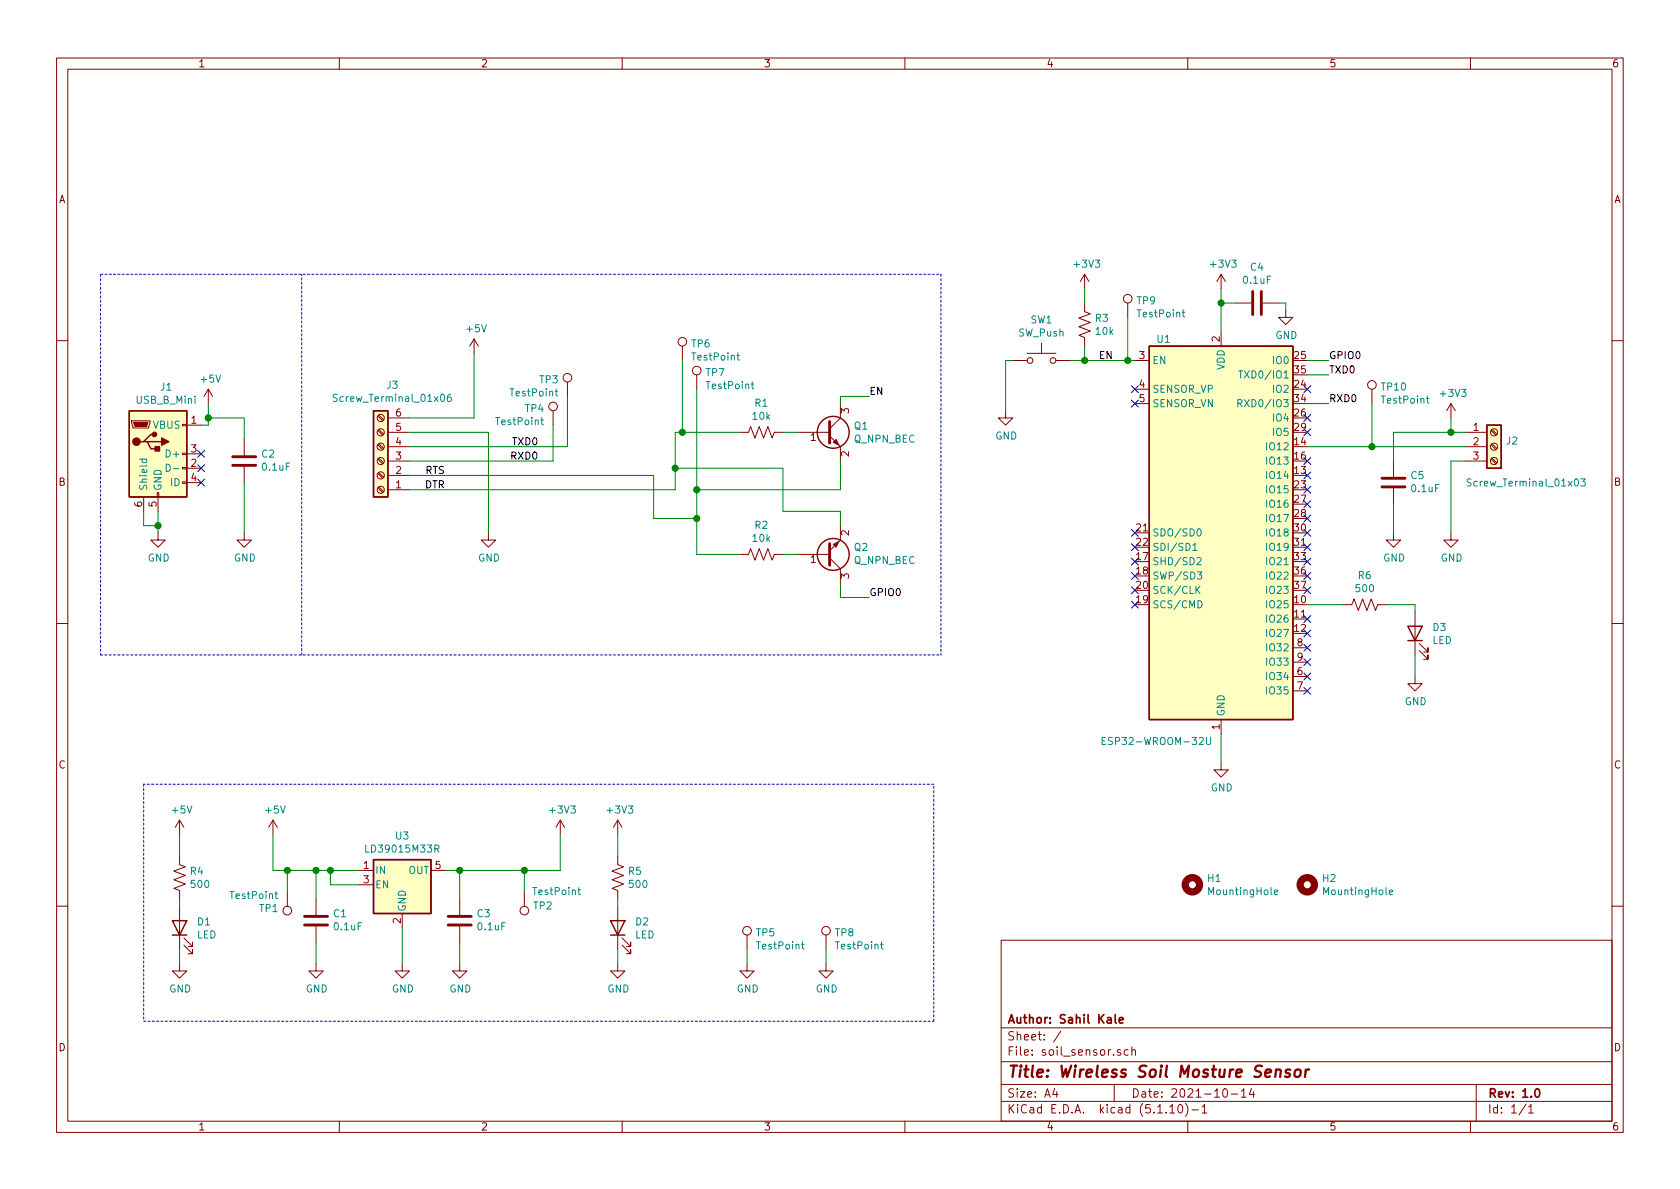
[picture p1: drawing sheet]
EESchema Schematic File Version 4
EELAYER 30 0
EELAYER END
$Descr A4 11693 8268
encoding utf-8
Sheet 1 1
Title "Wireless Soil Mosture Sensor"
Date "2021-10-14"
Rev "1.0"
Comp "Author: Sahil Kale"
Comment1 ""
Comment2 ""
Comment3 ""
Comment4 ""
$EndDescr
NoConn ~ 1400 3350
$Comp
L power:GND #PWR0102
U 1 1
P 1100 3700
F 0 "#PWR0102" H 1100 3450 50  0001 C CNN
F 1 "GND" H 1105 3527 50  0000 C CNN
F 2 "" H 1100 3700 50  0001 C CNN
F 3 "" H 1100 3700 50  0001 C CNN
	1    1100 3700
	1    0    0    -1  
$EndComp
Wire Wire Line
	1100 3550 1100 3650
Wire Wire Line
	1000 3550 1000 3650
Wire Wire Line
	1000 3650 1100 3650
Connection ~ 1100 3650
Wire Wire Line
	1100 3650 1100 3700
$Comp
L power:+5V #PWR0103
U 1 1
P 1450 2800
F 0 "#PWR0103" H 1450 2650 50  0001 C CNN
F 1 "+5V" H 1465 2973 50  0000 C CNN
F 2 "" H 1450 2800 50  0001 C CNN
F 3 "" H 1450 2800 50  0001 C CNN
	1    1450 2800
	1    0    0    -1  
$EndComp
Wire Wire Line
	1450 2800 1450 2900
Wire Wire Line
	1450 2950 1400 2950
$Comp
L power:GND #PWR0104
U 1 1
P 2800 6700
F 0 "#PWR0104" H 2800 6450 50  0001 C CNN
F 1 "GND" H 2805 6527 50  0000 C CNN
F 2 "" H 2800 6700 50  0001 C CNN
F 3 "" H 2800 6700 50  0001 C CNN
	1    2800 6700
	1    0    0    -1  
$EndComp
Wire Wire Line
	2800 6450 2800 6700
Connection ~ 2300 6050
Wire Wire Line
	2300 6150 2500 6150
Wire Wire Line
	2300 6050 2300 6150
Wire Wire Line
	2500 6050 2300 6050
Wire Wire Line
	2200 6250 2200 6050
Connection ~ 2200 6050
Wire Wire Line
	2200 6050 2300 6050
$Comp
L power:GND #PWR0116
U 1 1
P 2200 6700
F 0 "#PWR0116" H 2200 6450 50  0001 C CNN
F 1 "GND" H 2205 6527 50  0000 C CNN
F 2 "" H 2200 6700 50  0001 C CNN
F 3 "" H 2200 6700 50  0001 C CNN
	1    2200 6700
	1    0    0    -1  
$EndComp
Wire Wire Line
	2200 6550 2200 6700
Wire Wire Line
	3200 6250 3200 6050
$Comp
L power:GND #PWR0117
U 1 1
P 3200 6700
F 0 "#PWR0117" H 3200 6450 50  0001 C CNN
F 1 "GND" H 3205 6527 50  0000 C CNN
F 2 "" H 3200 6700 50  0001 C CNN
F 3 "" H 3200 6700 50  0001 C CNN
	1    3200 6700
	1    0    0    -1  
$EndComp
Wire Wire Line
	3200 6550 3200 6700
Wire Wire Line
	9700 3500 9700 3700
$Comp
L power:GND #PWR0121
U 1 1
P 9700 3700
F 0 "#PWR0121" H 9700 3450 50  0001 C CNN
F 1 "GND" H 9705 3527 50  0000 C CNN
F 2 "" H 9700 3700 50  0001 C CNN
F 3 "" H 9700 3700 50  0001 C CNN
	1    9700 3700
	1    0    0    -1  
$EndComp
Connection ~ 10100 3000
Wire Wire Line
	9700 3000 9700 3200
Wire Wire Line
	10100 3000 9700 3000
Wire Wire Line
	10100 3200 10100 3700
Wire Wire Line
	10200 3200 10100 3200
$Comp
L power:GND #PWR0120
U 1 1
P 10100 3700
F 0 "#PWR0120" H 10100 3450 50  0001 C CNN
F 1 "GND" H 10105 3527 50  0000 C CNN
F 2 "" H 10100 3700 50  0001 C CNN
F 3 "" H 10100 3700 50  0001 C CNN
	1    10100 3700
	1    0    0    -1  
$EndComp
Wire Wire Line
	9100 3100 9550 3100
Wire Wire Line
	10100 3000 10200 3000
Wire Wire Line
	10100 2900 10100 3000
$Comp
L power:+3V3 #PWR0119
U 1 1
P 10100 2900
F 0 "#PWR0119" H 10100 2750 50  0001 C CNN
F 1 "+3V3" H 10115 3073 50  0000 C CNN
F 2 "" H 10100 2900 50  0001 C CNN
F 3 "" H 10100 2900 50  0001 C CNN
	1    10100 2900
	1    0    0    -1  
$EndComp
NoConn ~ 9100 3200
NoConn ~ 9100 4600
NoConn ~ 9100 4500
Wire Wire Line
	8500 5100 8500 5300
Wire Wire Line
	8950 2100 8900 2100
Wire Wire Line
	8950 2150 8950 2100
$Comp
L power:GND #PWR0115
U 1 1
P 8950 2150
F 0 "#PWR0115" H 8950 1900 50  0001 C CNN
F 1 "GND" H 8955 1977 50  0000 C CNN
F 2 "" H 8950 2150 50  0001 C CNN
F 3 "" H 8950 2150 50  0001 C CNN
	1    8950 2150
	1    0    0    -1  
$EndComp
Wire Wire Line
	8500 2100 8500 2300
Connection ~ 8500 2100
Wire Wire Line
	8500 2100 8600 2100
NoConn ~ 9100 4800
NoConn ~ 9100 4700
NoConn ~ 9100 4400
NoConn ~ 9100 4300
NoConn ~ 9100 4100
NoConn ~ 9100 4000
NoConn ~ 9100 3900
NoConn ~ 9100 3800
NoConn ~ 9100 3700
NoConn ~ 9100 3600
NoConn ~ 9100 3500
NoConn ~ 9100 3400
NoConn ~ 9100 3300
NoConn ~ 9100 3000
NoConn ~ 9100 2900
NoConn ~ 9100 2700
$Comp
L power:GND #PWR0114
U 1 1
P 8500 5300
F 0 "#PWR0114" H 8500 5050 50  0001 C CNN
F 1 "GND" H 8505 5127 50  0000 C CNN
F 2 "" H 8500 5300 50  0001 C CNN
F 3 "" H 8500 5300 50  0001 C CNN
	1    8500 5300
	1    0    0    -1  
$EndComp
Text Label 9250 2500 0    50   ~ 0
GPIO0
Wire Wire Line
	9100 2500 9250 2500
Text Label 9250 2600 0    50   ~ 0
TXD0
Wire Wire Line
	9100 2600 9250 2600
Text Label 9250 2800 0    50   ~ 0
RXD0
Wire Wire Line
	9100 2800 9250 2800
NoConn ~ 7900 2700
NoConn ~ 7900 2800
$Comp
L power:+3V3 #PWR0113
U 1 1
P 8500 2000
F 0 "#PWR0113" H 8500 1850 50  0001 C CNN
F 1 "+3V3" H 8515 2173 50  0000 C CNN
F 2 "" H 8500 2000 50  0001 C CNN
F 3 "" H 8500 2000 50  0001 C CNN
	1    8500 2000
	1    0    0    -1  
$EndComp
Wire Wire Line
	8500 2000 8500 2100
$Comp
L power:+3V3 #PWR0112
U 1 1
P 7550 2000
F 0 "#PWR0112" H 7550 1850 50  0001 C CNN
F 1 "+3V3" H 7565 2173 50  0000 C CNN
F 2 "" H 7550 2000 50  0001 C CNN
F 3 "" H 7550 2000 50  0001 C CNN
	1    7550 2000
	1    0    0    -1  
$EndComp
Wire Wire Line
	7900 2500 7850 2500
Wire Wire Line
	7550 2500 7550 2400
Wire Wire Line
	7550 2000 7550 2100
$Comp
L power:GND #PWR0111
U 1 1
P 7000 2850
F 0 "#PWR0111" H 7000 2600 50  0001 C CNN
F 1 "GND" H 7005 2677 50  0000 C CNN
F 2 "" H 7000 2850 50  0001 C CNN
F 3 "" H 7000 2850 50  0001 C CNN
	1    7000 2850
	1    0    0    -1  
$EndComp
Wire Wire Line
	7000 2500 7000 2850
Connection ~ 7550 2500
NoConn ~ 7900 3700
NoConn ~ 7900 3800
NoConn ~ 7900 3900
NoConn ~ 7900 4100
NoConn ~ 7900 4000
NoConn ~ 7900 4200
Wire Wire Line
	7550 2500 7450 2500
Text Label 3750 3200 2    50   ~ 0
RXD0
Wire Wire Line
	3850 2950 3850 3200
Wire Wire Line
	7850 2200 7850 2500
Connection ~ 7850 2500
Wire Wire Line
	7850 2500 7550 2500
Wire Wire Line
	9550 2800 9550 3100
Connection ~ 9550 3100
Wire Wire Line
	9550 3100 10200 3100
$Comp
L power:GND #PWR0122
U 1 1
P 5200 6700
F 0 "#PWR0122" H 5200 6450 50  0001 C CNN
F 1 "GND" H 5205 6527 50  0000 C CNN
F 2 "" H 5200 6700 50  0001 C CNN
F 3 "" H 5200 6700 50  0001 C CNN
	1    5200 6700
	1    0    0    -1  
$EndComp
Wire Wire Line
	5200 6600 5200 6700
$Comp
L power:GND #PWR0123
U 1 1
P 5750 6700
F 0 "#PWR0123" H 5750 6450 50  0001 C CNN
F 1 "GND" H 5755 6527 50  0000 C CNN
F 2 "" H 5750 6700 50  0001 C CNN
F 3 "" H 5750 6700 50  0001 C CNN
	1    5750 6700
	1    0    0    -1  
$EndComp
Wire Wire Line
	5750 6600 5750 6700
$Comp
L power:GND #PWR0124
U 1 1
P 4300 6700
F 0 "#PWR0124" H 4300 6450 50  0001 C CNN
F 1 "GND" H 4305 6527 50  0000 C CNN
F 2 "" H 4300 6700 50  0001 C CNN
F 3 "" H 4300 6700 50  0001 C CNN
	1    4300 6700
	1    0    0    -1  
$EndComp
Wire Wire Line
	4300 6600 4300 6700
Wire Wire Line
	4300 6250 4300 6300
$Comp
L power:+3V3 #PWR0125
U 1 1
P 4300 5800
F 0 "#PWR0125" H 4300 5650 50  0001 C CNN
F 1 "+3V3" H 4315 5973 50  0000 C CNN
F 2 "" H 4300 5800 50  0001 C CNN
F 3 "" H 4300 5800 50  0001 C CNN
	1    4300 5800
	1    0    0    -1  
$EndComp
Wire Wire Line
	4300 5800 4300 5950
$Comp
L power:+5V #PWR0126
U 1 1
P 1250 5800
F 0 "#PWR0126" H 1250 5650 50  0001 C CNN
F 1 "+5V" H 1265 5973 50  0000 C CNN
F 2 "" H 1250 5800 50  0001 C CNN
F 3 "" H 1250 5800 50  0001 C CNN
	1    1250 5800
	1    0    0    -1  
$EndComp
Wire Wire Line
	1250 5800 1250 5950
Wire Wire Line
	1250 6250 1250 6300
Wire Wire Line
	1250 6600 1250 6700
$Comp
L power:GND #PWR0127
U 1 1
P 1250 6700
F 0 "#PWR0127" H 1250 6450 50  0001 C CNN
F 1 "GND" H 1255 6527 50  0000 C CNN
F 2 "" H 1250 6700 50  0001 C CNN
F 3 "" H 1250 6700 50  0001 C CNN
	1    1250 6700
	1    0    0    -1  
$EndComp
$Comp
L power:+5V #PWR0106
U 1 1
P 1900 5800
F 0 "#PWR0106" H 1900 5650 50  0001 C CNN
F 1 "+5V" H 1915 5973 50  0000 C CNN
F 2 "" H 1900 5800 50  0001 C CNN
F 3 "" H 1900 5800 50  0001 C CNN
	1    1900 5800
	1    0    0    -1  
$EndComp
Wire Wire Line
	1900 5800 1900 6050
Wire Wire Line
	2000 6200 2000 6050
Wire Wire Line
	1900 6050 2000 6050
Connection ~ 2000 6050
Wire Wire Line
	2000 6050 2200 6050
Wire Wire Line
	3100 6050 3200 6050
Connection ~ 3200 6050
Wire Wire Line
	3900 5800 3900 6050
$Comp
L power:+3V3 #PWR0105
U 1 1
P 3900 5800
F 0 "#PWR0105" H 3900 5650 50  0001 C CNN
F 1 "+3V3" H 3915 5973 50  0000 C CNN
F 2 "" H 3900 5800 50  0001 C CNN
F 3 "" H 3900 5800 50  0001 C CNN
	1    3900 5800
	1    0    0    -1  
$EndComp
Wire Wire Line
	3650 6200 3650 6050
Wire Wire Line
	3200 6050 3650 6050
Wire Wire Line
	3900 6050 3650 6050
Connection ~ 3650 6050
Wire Wire Line
	9100 4200 9350 4200
Wire Wire Line
	9650 4200 9850 4200
Wire Wire Line
	9850 4200 9850 4250
$Comp
L power:GND #PWR0128
U 1 1
P 9850 4700
F 0 "#PWR0128" H 9850 4450 50  0001 C CNN
F 1 "GND" H 9855 4527 50  0000 C CNN
F 2 "" H 9850 4700 50  0001 C CNN
F 3 "" H 9850 4700 50  0001 C CNN
	1    9850 4700
	1    0    0    -1  
$EndComp
Wire Wire Line
	9850 4550 9850 4700
Wire Wire Line
	7050 2500 7000 2500
NoConn ~ 1400 3150
NoConn ~ 1400 3250
Wire Wire Line
	3950 2750 3950 3100
$Comp
L power:+5V #PWR0101
U 1 1
P 3300 2450
F 0 "#PWR0101" H 3300 2300 50  0001 C CNN
F 1 "+5V" H 3315 2623 50  0000 C CNN
F 2 "" H 3300 2450 50  0001 C CNN
F 3 "" H 3300 2450 50  0001 C CNN
	1    3300 2450
	1    0    0    -1  
$EndComp
Wire Wire Line
	2850 3100 3950 3100
Wire Wire Line
	2850 3200 3850 3200
Text Label 3100 3400 2    50   ~ 0
DTR
Wire Wire Line
	3300 2900 2850 2900
Wire Wire Line
	3300 2450 3300 2900
$Comp
L power:GND #PWR0107
U 1 1
P 3400 3700
F 0 "#PWR0107" H 3400 3450 50  0001 C CNN
F 1 "GND" H 3405 3527 50  0000 C CNN
F 2 "" H 3400 3700 50  0001 C CNN
F 3 "" H 3400 3700 50  0001 C CNN
	1    3400 3700
	1    0    0    -1  
$EndComp
Wire Wire Line
	2850 3000 3400 3000
Wire Wire Line
	3400 3000 3400 3700
Wire Wire Line
	2850 3400 4700 3400
Wire Wire Line
	4700 3250 4700 3400
Wire Wire Line
	4550 3300 4550 3600
Wire Wire Line
	2850 3300 4550 3300
Wire Wire Line
	5550 3000 5450 3000
Wire Wire Line
	5850 2750 5850 2800
Wire Wire Line
	5850 3200 5850 3400
Wire Wire Line
	5850 4050 5850 4150
Wire Wire Line
	4850 3600 4850 3850
Connection ~ 4850 3600
Wire Wire Line
	4550 3600 4850 3600
Wire Wire Line
	4850 3850 5150 3850
Wire Wire Line
	4850 3400 4850 3600
Wire Wire Line
	5850 3400 4850 3400
Wire Wire Line
	4700 3250 4700 3000
Connection ~ 4700 3250
Wire Wire Line
	5450 3250 4700 3250
Wire Wire Line
	5450 3550 5450 3250
Wire Wire Line
	5850 3550 5450 3550
Wire Wire Line
	5850 3650 5850 3550
Wire Wire Line
	5550 3850 5450 3850
Wire Wire Line
	5850 4150 6050 4150
Text Label 6050 4150 0    50   ~ 0
GPIO0
Wire Wire Line
	6050 2750 5850 2750
Text Label 6050 2750 0    50   ~ 0
EN
Wire Wire Line
	1450 2900 1700 2900
Wire Wire Line
	1700 2900 1700 3050
Connection ~ 1450 2900
Wire Wire Line
	1450 2900 1450 2950
$Comp
L power:GND #PWR0108
U 1 1
P 1700 3700
F 0 "#PWR0108" H 1700 3450 50  0001 C CNN
F 1 "GND" H 1705 3527 50  0000 C CNN
F 2 "" H 1700 3700 50  0001 C CNN
F 3 "" H 1700 3700 50  0001 C CNN
	1    1700 3700
	1    0    0    -1  
$EndComp
Wire Wire Line
	1700 3350 1700 3700
Wire Notes Line
	6550 1900 6550 4550
Wire Notes Line
	2100 4550 2100 1900
Wire Notes Line
	700  1900 700  4550
Wire Notes Line
	700  1900 6550 1900
Wire Notes Line
	700  4550 6550 4550
Wire Notes Line
	1000 5450 1000 7100
Wire Notes Line
	1000 7100 6500 7100
Wire Notes Line
	6500 7100 6500 5450
Wire Notes Line
	6500 5450 1000 5450
Text Label 3750 3100 2    50   ~ 0
TXD0
Text Label 7750 2500 2    50   ~ 0
EN
Text Label 3100 3300 2    50   ~ 0
RTS
Connection ~ 4850 3400
Wire Wire Line
	4850 2700 4850 3400
Wire Wire Line
	4750 3000 5150 3000
Wire Wire Line
	4700 3000 4750 3000
Connection ~ 4750 3000
Wire Wire Line
	4750 2500 4750 3000
$Comp
L Connector:TestPoint TP6
U 1 1
P 4750 2500
F 0 "TP6" H 4808 2618 50  0000 L CNN
F 1 "TestPoint" H 4808 2527 50  0000 L CNN
F 2 "TestPoint:TestPoint_Pad_D1.0mm" H 4950 2500 50  0001 C CNN
F 3 "~" H 4950 2500 50  0001 C CNN
	1    4750 2500
	1    0    0    -1  
$EndComp
$Comp
L Connector:TestPoint TP7
U 1 1
P 4850 2700
F 0 "TP7" H 4908 2818 50  0000 L CNN
F 1 "TestPoint" H 4908 2727 50  0000 L CNN
F 2 "TestPoint:TestPoint_Pad_D1.0mm" H 5050 2700 50  0001 C CNN
F 3 "~" H 5050 2700 50  0001 C CNN
	1    4850 2700
	1    0    0    -1  
$EndComp
$Comp
L Connector:USB_B_Mini J1
U 1 1
P 1100 3150
F 0 "J1" H 1157 3617 50  0000 C CNN
F 1 "USB_B_Mini" H 1157 3526 50  0000 C CNN
F 2 "Connector_USB:USB_Micro-B_Molex_47346-0001" H 1250 3100 50  0001 C CNN
F 3 "~" H 1250 3100 50  0001 C CNN
F 4 "WM17141CT-ND" H 1100 3150 50  0001 C CNN "Digikey"
	1    1100 3150
	1    0    0    -1  
$EndComp
$Comp
L Regulator_Linear:LD39015M33R U3
U 1 1
P 2800 6150
F 0 "U3" H 2800 6492 50  0000 C CNN
F 1 "LD39015M33R" H 2800 6401 50  0000 C CNN
F 2 "Package_TO_SOT_SMD:SOT-23-5" H 2800 6475 50  0001 C CIN
F 3 "http://www.st.com/resource/en/datasheet/ld39015.pdf" H 2800 6150 50  0001 C CNN
F 4 "497-6979-1-ND" H 2800 6150 50  0001 C CNN "Digikey"
	1    2800 6150
	1    0    0    -1  
$EndComp
$Comp
L Device:C C1
U 1 1
P 2200 6400
F 0 "C1" H 2085 6354 50  0000 R CNN
F 1 "0.1uF" H 2085 6445 50  0000 R CNN
F 2 "Capacitor_SMD:C_0603_1608Metric_Pad1.08x0.95mm_HandSolder" H 2238 6250 50  0001 C CNN
F 3 "~" H 2200 6400 50  0001 C CNN
F 4 "311-1824-1-ND" H 2200 6400 50  0001 C CNN "Digikey"
	1    2200 6400
	-1   0    0    1   
$EndComp
$Comp
L Device:C C3
U 1 1
P 3200 6400
F 0 "C3" H 3085 6354 50  0000 R CNN
F 1 "0.1uF" H 3085 6445 50  0000 R CNN
F 2 "Capacitor_SMD:C_0603_1608Metric_Pad1.08x0.95mm_HandSolder" H 3238 6250 50  0001 C CNN
F 3 "~" H 3200 6400 50  0001 C CNN
F 4 "311-1824-1-ND" H 3200 6400 50  0001 C CNN "Digikey"
	1    3200 6400
	-1   0    0    1   
$EndComp
$Comp
L Device:C C5
U 1 1
P 9700 3350
F 0 "C5" H 9585 3304 50  0000 R CNN
F 1 "0.1uF" H 9585 3395 50  0000 R CNN
F 2 "Capacitor_SMD:C_0603_1608Metric_Pad1.08x0.95mm_HandSolder" H 9738 3200 50  0001 C CNN
F 3 "~" H 9700 3350 50  0001 C CNN
F 4 "311-1824-1-ND" H 9700 3350 50  0001 C CNN "Digikey"
	1    9700 3350
	-1   0    0    1   
$EndComp
$Comp
L Device:C C4
U 1 1
P 8750 2100
F 0 "C4" V 8498 2100 50  0000 C CNN
F 1 "0.1uF" V 8589 2100 50  0000 C CNN
F 2 "Capacitor_SMD:C_0603_1608Metric_Pad1.08x0.95mm_HandSolder" H 8788 1950 50  0001 C CNN
F 3 "~" H 8750 2100 50  0001 C CNN
F 4 "311-1824-1-ND" H 8750 2100 50  0001 C CNN "Digikey"
	1    8750 2100
	0    1    1    0   
$EndComp
$Comp
L RF_Module:ESP32-WROOM-32U U1
U 1 1
P 8500 3700
F 0 "U1" H 8100 5050 50  0000 C CNN
F 1 "ESP32-WROOM-32U" H 8050 2250 50  0000 C CNN
F 2 "RF_Module:ESP32-WROOM-32U" H 8500 2200 50  0001 C CNN
F 3 "https://www.espressif.com/sites/default/files/documentation/esp32-wroom-32d_esp32-wroom-32u_datasheet_en.pdf" H 8200 3750 50  0001 C CNN
F 4 "1904-1007-1-ND" H 8500 3700 50  0001 C CNN "Digikey"
	1    8500 3700
	1    0    0    -1  
$EndComp
$Comp
L Device:R_US R3
U 1 1
P 7550 2250
F 0 "R3" H 7618 2296 50  0000 L CNN
F 1 "10k" H 7618 2205 50  0000 L CNN
F 2 "Resistor_SMD:R_0603_1608Metric_Pad0.98x0.95mm_HandSolder" V 7590 2240 50  0001 C CNN
F 3 "~" H 7550 2250 50  0001 C CNN
F 4 "RMCF0603JG10K0CT-ND" H 7550 2250 50  0001 C CNN "Digikey"
	1    7550 2250
	1    0    0    -1  
$EndComp
$Comp
L Connector:Screw_Terminal_01x03 J2
U 1 1
P 10400 3100
F 0 "J2" H 10480 3142 50  0000 L CNN
F 1 "Screw_Terminal_01x03" H 10200 2850 50  0000 L CNN
F 2 "TerminalBlock_Phoenix:TerminalBlock_Phoenix_PT-1,5-3-5.0-H_1x03_P5.00mm_Horizontal" H 10400 3100 50  0001 C CNN
F 3 "~" H 10400 3100 50  0001 C CNN
F 4 "277-1578-ND" H 10400 3100 50  0001 C CNN "Digikey"
	1    10400 3100
	1    0    0    -1  
$EndComp
$Comp
L Connector:TestPoint TP4
U 1 1
P 3850 2950
F 0 "TP4" H 3908 3068 50  0000 L CNN
F 1 "TestPoint" H 3908 2977 50  0000 L CNN
F 2 "TestPoint:TestPoint_Pad_D1.0mm" H 4050 2950 50  0001 C CNN
F 3 "~" H 4050 2950 50  0001 C CNN
	1    3850 2950
	-1   0    0    -1  
$EndComp
$Comp
L Connector:TestPoint TP9
U 1 1
P 7850 2200
F 0 "TP9" H 7908 2318 50  0000 L CNN
F 1 "TestPoint" H 7908 2227 50  0000 L CNN
F 2 "TestPoint:TestPoint_Pad_D1.0mm" H 8050 2200 50  0001 C CNN
F 3 "~" H 8050 2200 50  0001 C CNN
	1    7850 2200
	1    0    0    -1  
$EndComp
$Comp
L Connector:TestPoint TP10
U 1 1
P 9550 2800
F 0 "TP10" H 9608 2918 50  0000 L CNN
F 1 "TestPoint" H 9608 2827 50  0000 L CNN
F 2 "TestPoint:TestPoint_Pad_D1.0mm" H 9750 2800 50  0001 C CNN
F 3 "~" H 9750 2800 50  0001 C CNN
	1    9550 2800
	1    0    0    -1  
$EndComp
$Comp
L Connector:TestPoint TP5
U 1 1
P 5200 6600
F 0 "TP5" H 5258 6718 50  0000 L CNN
F 1 "TestPoint" H 5258 6627 50  0000 L CNN
F 2 "TestPoint:TestPoint_Pad_D1.0mm" H 5400 6600 50  0001 C CNN
F 3 "~" H 5400 6600 50  0001 C CNN
	1    5200 6600
	1    0    0    -1  
$EndComp
$Comp
L Connector:TestPoint TP8
U 1 1
P 5750 6600
F 0 "TP8" H 5808 6718 50  0000 L CNN
F 1 "TestPoint" H 5808 6627 50  0000 L CNN
F 2 "TestPoint:TestPoint_Pad_D1.0mm" H 5950 6600 50  0001 C CNN
F 3 "~" H 5950 6600 50  0001 C CNN
	1    5750 6600
	1    0    0    -1  
$EndComp
$Comp
L Device:LED D2
U 1 1
P 4300 6450
F 0 "D2" V 4339 6332 50  0000 R CNN
F 1 "LED" V 4248 6332 50  0000 R CNN
F 2 "LED_SMD:LED_0603_1608Metric_Pad1.05x0.95mm_HandSolder" H 4300 6450 50  0001 C CNN
F 3 "~" H 4300 6450 50  0001 C CNN
F 4 "732-4978-1-ND" H 4300 6450 50  0001 C CNN "Digikey"
	1    4300 6450
	0    -1   -1   0   
$EndComp
$Comp
L Device:R_US R5
U 1 1
P 4300 6100
F 0 "R5" H 4368 6146 50  0000 L CNN
F 1 "500" H 4368 6055 50  0000 L CNN
F 2 "Resistor_SMD:R_0603_1608Metric_Pad0.98x0.95mm_HandSolder" V 4340 6090 50  0001 C CNN
F 3 "~" H 4300 6100 50  0001 C CNN
F 4 "CR0603-FX-7500ELFCT-ND" H 4300 6100 50  0001 C CNN "Digikey"
	1    4300 6100
	1    0    0    -1  
$EndComp
$Comp
L Connector:TestPoint TP1
U 1 1
P 2000 6200
F 0 "TP1" H 2058 6318 50  0000 L CNN
F 1 "TestPoint" H 2058 6227 50  0000 L CNN
F 2 "TestPoint:TestPoint_Pad_D1.0mm" H 2200 6200 50  0001 C CNN
F 3 "~" H 2200 6200 50  0001 C CNN
	1    2000 6200
	-1   0    0    1   
$EndComp
$Comp
L Device:R_US R4
U 1 1
P 1250 6100
F 0 "R4" H 1318 6146 50  0000 L CNN
F 1 "500" H 1318 6055 50  0000 L CNN
F 2 "Resistor_SMD:R_0603_1608Metric_Pad0.98x0.95mm_HandSolder" V 1290 6090 50  0001 C CNN
F 3 "~" H 1250 6100 50  0001 C CNN
F 4 "CR0603-FX-7500ELFCT-ND" H 1250 6100 50  0001 C CNN "Digikey"
	1    1250 6100
	1    0    0    -1  
$EndComp
$Comp
L Device:LED D1
U 1 1
P 1250 6450
F 0 "D1" V 1289 6332 50  0000 R CNN
F 1 "LED" V 1198 6332 50  0000 R CNN
F 2 "LED_SMD:LED_0603_1608Metric_Pad1.05x0.95mm_HandSolder" H 1250 6450 50  0001 C CNN
F 3 "~" H 1250 6450 50  0001 C CNN
F 4 "P14141CT-ND" H 1250 6450 50  0001 C CNN "Digikey"
	1    1250 6450
	0    -1   -1   0   
$EndComp
$Comp
L Connector:TestPoint TP2
U 1 1
P 3650 6200
F 0 "TP2" H 3450 6300 50  0000 L CNN
F 1 "TestPoint" H 3250 6200 50  0000 L CNN
F 2 "TestPoint:TestPoint_Pad_D1.0mm" H 3850 6200 50  0001 C CNN
F 3 "~" H 3850 6200 50  0001 C CNN
	1    3650 6200
	-1   0    0    1   
$EndComp
$Comp
L Device:R_US R6
U 1 1
P 9500 4200
F 0 "R6" V 9295 4200 50  0000 C CNN
F 1 "500" V 9386 4200 50  0000 C CNN
F 2 "Resistor_SMD:R_0603_1608Metric_Pad0.98x0.95mm_HandSolder" V 9540 4190 50  0001 C CNN
F 3 "~" H 9500 4200 50  0001 C CNN
F 4 "CR0603-FX-7500ELFCT-ND" H 9500 4200 50  0001 C CNN "Digikey"
	1    9500 4200
	0    1    1    0   
$EndComp
$Comp
L Device:LED D3
U 1 1
P 9850 4400
F 0 "D3" V 9889 4282 50  0000 R CNN
F 1 "LED" V 9798 4282 50  0000 R CNN
F 2 "LED_SMD:LED_0603_1608Metric_Pad1.05x0.95mm_HandSolder" H 9850 4400 50  0001 C CNN
F 3 "~" H 9850 4400 50  0001 C CNN
F 4 "732-4980-1-ND" H 9850 4400 50  0001 C CNN "Digikey"
	1    9850 4400
	0    -1   -1   0   
$EndComp
$Comp
L Switch:SW_Push SW1
U 1 1
P 7250 2500
F 0 "SW1" H 7250 2785 50  0000 C CNN
F 1 "SW_Push" H 7250 2694 50  0000 C CNN
F 2 "Button_Switch_THT:SW_PUSH-12mm_Wuerth-430476085716" H 7250 2700 50  0001 C CNN
F 3 "~" H 7250 2700 50  0001 C CNN
F 4 "430476085716-ND" H 7250 2500 50  0001 C CNN "Digikey"
	1    7250 2500
	1    0    0    -1  
$EndComp
$Comp
L Connector:Screw_Terminal_01x06 J3
U 1 1
P 2650 3200
F 0 "J3" H 2568 2675 50  0000 C CNN
F 1 "Screw_Terminal_01x06" H 2568 2766 50  0000 C CNN
F 2 "Connector_PinSocket_2.54mm:PinSocket_1x06_P2.54mm_Vertical" H 2650 3200 50  0001 C CNN
F 3 "~" H 2650 3200 50  0001 C CNN
F 4 "1849-PR20204VBNN-ND" H 2650 3200 50  0001 C CNN "Digikey"
	1    2650 3200
	-1   0    0    1   
$EndComp
$Comp
L Connector:TestPoint TP3
U 1 1
P 3950 2750
F 0 "TP3" H 4008 2868 50  0000 L CNN
F 1 "TestPoint" H 4008 2777 50  0000 L CNN
F 2 "TestPoint:TestPoint_Pad_D1.0mm" H 4150 2750 50  0001 C CNN
F 3 "~" H 4150 2750 50  0001 C CNN
	1    3950 2750
	-1   0    0    -1  
$EndComp
$Comp
L Device:R_US R2
U 1 1
P 5300 3850
F 0 "R2" V 5095 3850 50  0000 C CNN
F 1 "10k" V 5186 3850 50  0000 C CNN
F 2 "Resistor_SMD:R_0603_1608Metric_Pad0.98x0.95mm_HandSolder" V 5340 3840 50  0001 C CNN
F 3 "~" H 5300 3850 50  0001 C CNN
F 4 "RMCF0603JG10K0CT-ND" H 5300 3850 50  0001 C CNN "Digikey"
	1    5300 3850
	0    1    1    0   
$EndComp
$Comp
L Device:R_US R1
U 1 1
P 5300 3000
F 0 "R1" V 5095 3000 50  0000 C CNN
F 1 "10k" V 5186 3000 50  0000 C CNN
F 2 "Resistor_SMD:R_0603_1608Metric_Pad0.98x0.95mm_HandSolder" V 5340 2990 50  0001 C CNN
F 3 "~" H 5300 3000 50  0001 C CNN
F 4 "RMCF0603JG10K0CT-ND" H 5300 3000 50  0001 C CNN "Digikey"
	1    5300 3000
	0    1    1    0   
$EndComp
$Comp
L Device:C C2
U 1 1
P 1700 3200
F 0 "C2" H 1585 3154 50  0000 R CNN
F 1 "0.1uF" H 1585 3245 50  0000 R CNN
F 2 "Capacitor_SMD:C_0603_1608Metric_Pad1.08x0.95mm_HandSolder" H 1738 3050 50  0001 C CNN
F 3 "~" H 1700 3200 50  0001 C CNN
F 4 "311-1824-1-ND" H 1700 3200 50  0001 C CNN "Digikey"
	1    1700 3200
	-1   0    0    1   
$EndComp
$Comp
L Device:Q_NPN_BEC Q1
U 1 1
P 5750 3000
F 0 "Q1" H 5941 3046 50  0000 L CNN
F 1 "Q_NPN_BEC" H 5941 2955 50  0000 L CNN
F 2 "Package_TO_SOT_SMD:SOT-23" H 5950 3100 50  0001 C CNN
F 3 "~" H 5750 3000 50  0001 C CNN
F 4 "641-1790-1-ND" H 5750 3000 50  0001 C CNN "Digikey"
	1    5750 3000
	1    0    0    -1  
$EndComp
$Comp
L Mechanical:MountingHole H1
U 1 1
P 8300 6150
F 0 "H1" H 8400 6196 50  0000 L CNN
F 1 "MountingHole" H 8400 6105 50  0000 L CNN
F 2 "MountingHole:MountingHole_2.1mm" H 8300 6150 50  0001 C CNN
F 3 "~" H 8300 6150 50  0001 C CNN
	1    8300 6150
	1    0    0    -1  
$EndComp
$Comp
L Mechanical:MountingHole H2
U 1 1
P 9100 6150
F 0 "H2" H 9200 6196 50  0000 L CNN
F 1 "MountingHole" H 9200 6105 50  0000 L CNN
F 2 "MountingHole:MountingHole_2.1mm" H 9100 6150 50  0001 C CNN
F 3 "~" H 9100 6150 50  0001 C CNN
	1    9100 6150
	1    0    0    -1  
$EndComp
$Comp
L Device:Q_NPN_BEC Q2
U 1 1
P 5750 3850
F 0 "Q2" H 5941 3804 50  0000 L CNN
F 1 "Q_NPN_BEC" H 5941 3895 50  0000 L CNN
F 2 "Package_TO_SOT_SMD:SOT-23" H 5950 3950 50  0001 C CNN
F 3 "~" H 5750 3850 50  0001 C CNN
F 4 "FMMTL619TADICT-ND" H 5750 3850 50  0001 C CNN "Digikey"
	1    5750 3850
	1    0    0    1   
$EndComp
$EndSCHEMATC
